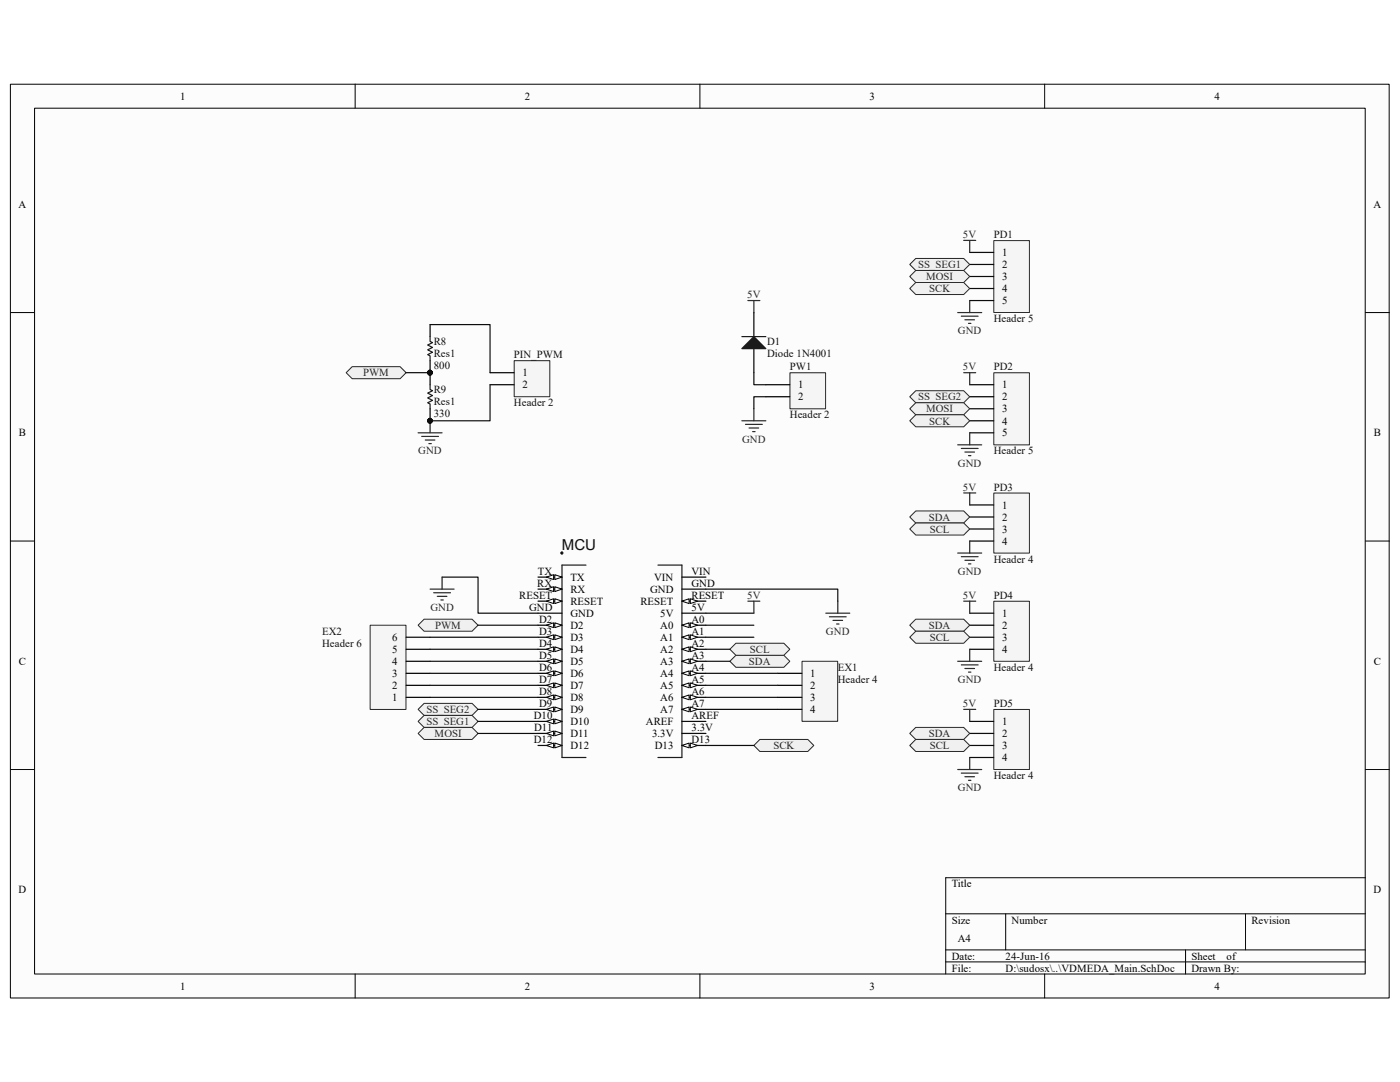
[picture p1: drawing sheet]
# Altium project VDMEDA_Main.PrjPcb
1 sheet, 13 parts. Net scope: flat (ports and power ports of the same name join across sheets).
Board file: VDMEDA_Main.PcbDoc

## Sheet VDMEDA_Main.SchDoc
size A4

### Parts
D1  Diode 1N4001  [DO-41]
EX1  Header 4  [HDR1X4]
EX2  Header 6  [HDR1X6]
MCU  ARDUINO_NANO  [ARDUINO_NANO_ARDUINO_NANO(Primary)]  (value not drawn)
PD1  Header 5  [HDR1X5]
PD2  Header 5  [HDR1X5]
PD3  Header 4  [HDR1X4]
PD4  Header 4  [HDR1X4]
PD5  Header 4  [HDR1X4]
PIN_PWM  Header 2  [TO-220_A]
PW1  Header 2  [TO-220_A]
R8  Res1  value 800  [AXIAL-0.3]
R9  Res1  value 330  [AXIAL-0.3]

### Ports
MOSI (bidir), PWM (bidir), SCK (bidir), SCL (bidir), SDA (bidir), SS_SEG1 (bidir), SS_SEG2 (bidir)

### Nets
5V: D1.2(K) MCU.5V PD1.1 PD2.1 PD3.1 PD4.1 PD5.1
GND: MCU.GND PD1.5 PD2.5 PD3.4 PD4.4 PD5.4 PIN_PWM.2 PW1.2 R9.1
NetD1_1: D1.1(A) PW1.1
NetEX1_1: EX1.1 MCU.A4
NetEX1_2: EX1.2 MCU.A5
NetEX1_3: EX1.3 MCU.A6
NetEX1_4: EX1.4 MCU.A7
NetEX2_1: EX2.1 MCU.D8
NetEX2_2: EX2.2 MCU.D7
NetEX2_3: EX2.3 MCU.D6
NetEX2_4: EX2.4 MCU.D5
NetEX2_5: EX2.5 MCU.D4
NetEX2_6: EX2.6 MCU.D3
NetMCU_A2: MCU.A2 PD3.3 PD4.3 PD5.3 ; port SCL
NetMCU_A3: MCU.A3 PD3.2 PD4.2 PD5.2 ; port SDA
NetMCU_D2: MCU.D2 R8.1 R9.2 ; port PWM
NetMCU_D9: MCU.D9 PD2.2 ; port SS_SEG2
NetMCU_D10: MCU.D10 PD1.2 ; port SS_SEG1
NetMCU_D11: MCU.D11 PD1.3 PD2.3 ; port MOSI
NetMCU_D13: MCU.D13 PD1.4 PD2.4 ; port SCK
NetPIN_PWM_1: PIN_PWM.1 R8.2

Not connected (* = marked no-connect by the designer): MCU 3.3V A0 A1 AREF D12 RESET RX TX VIN
